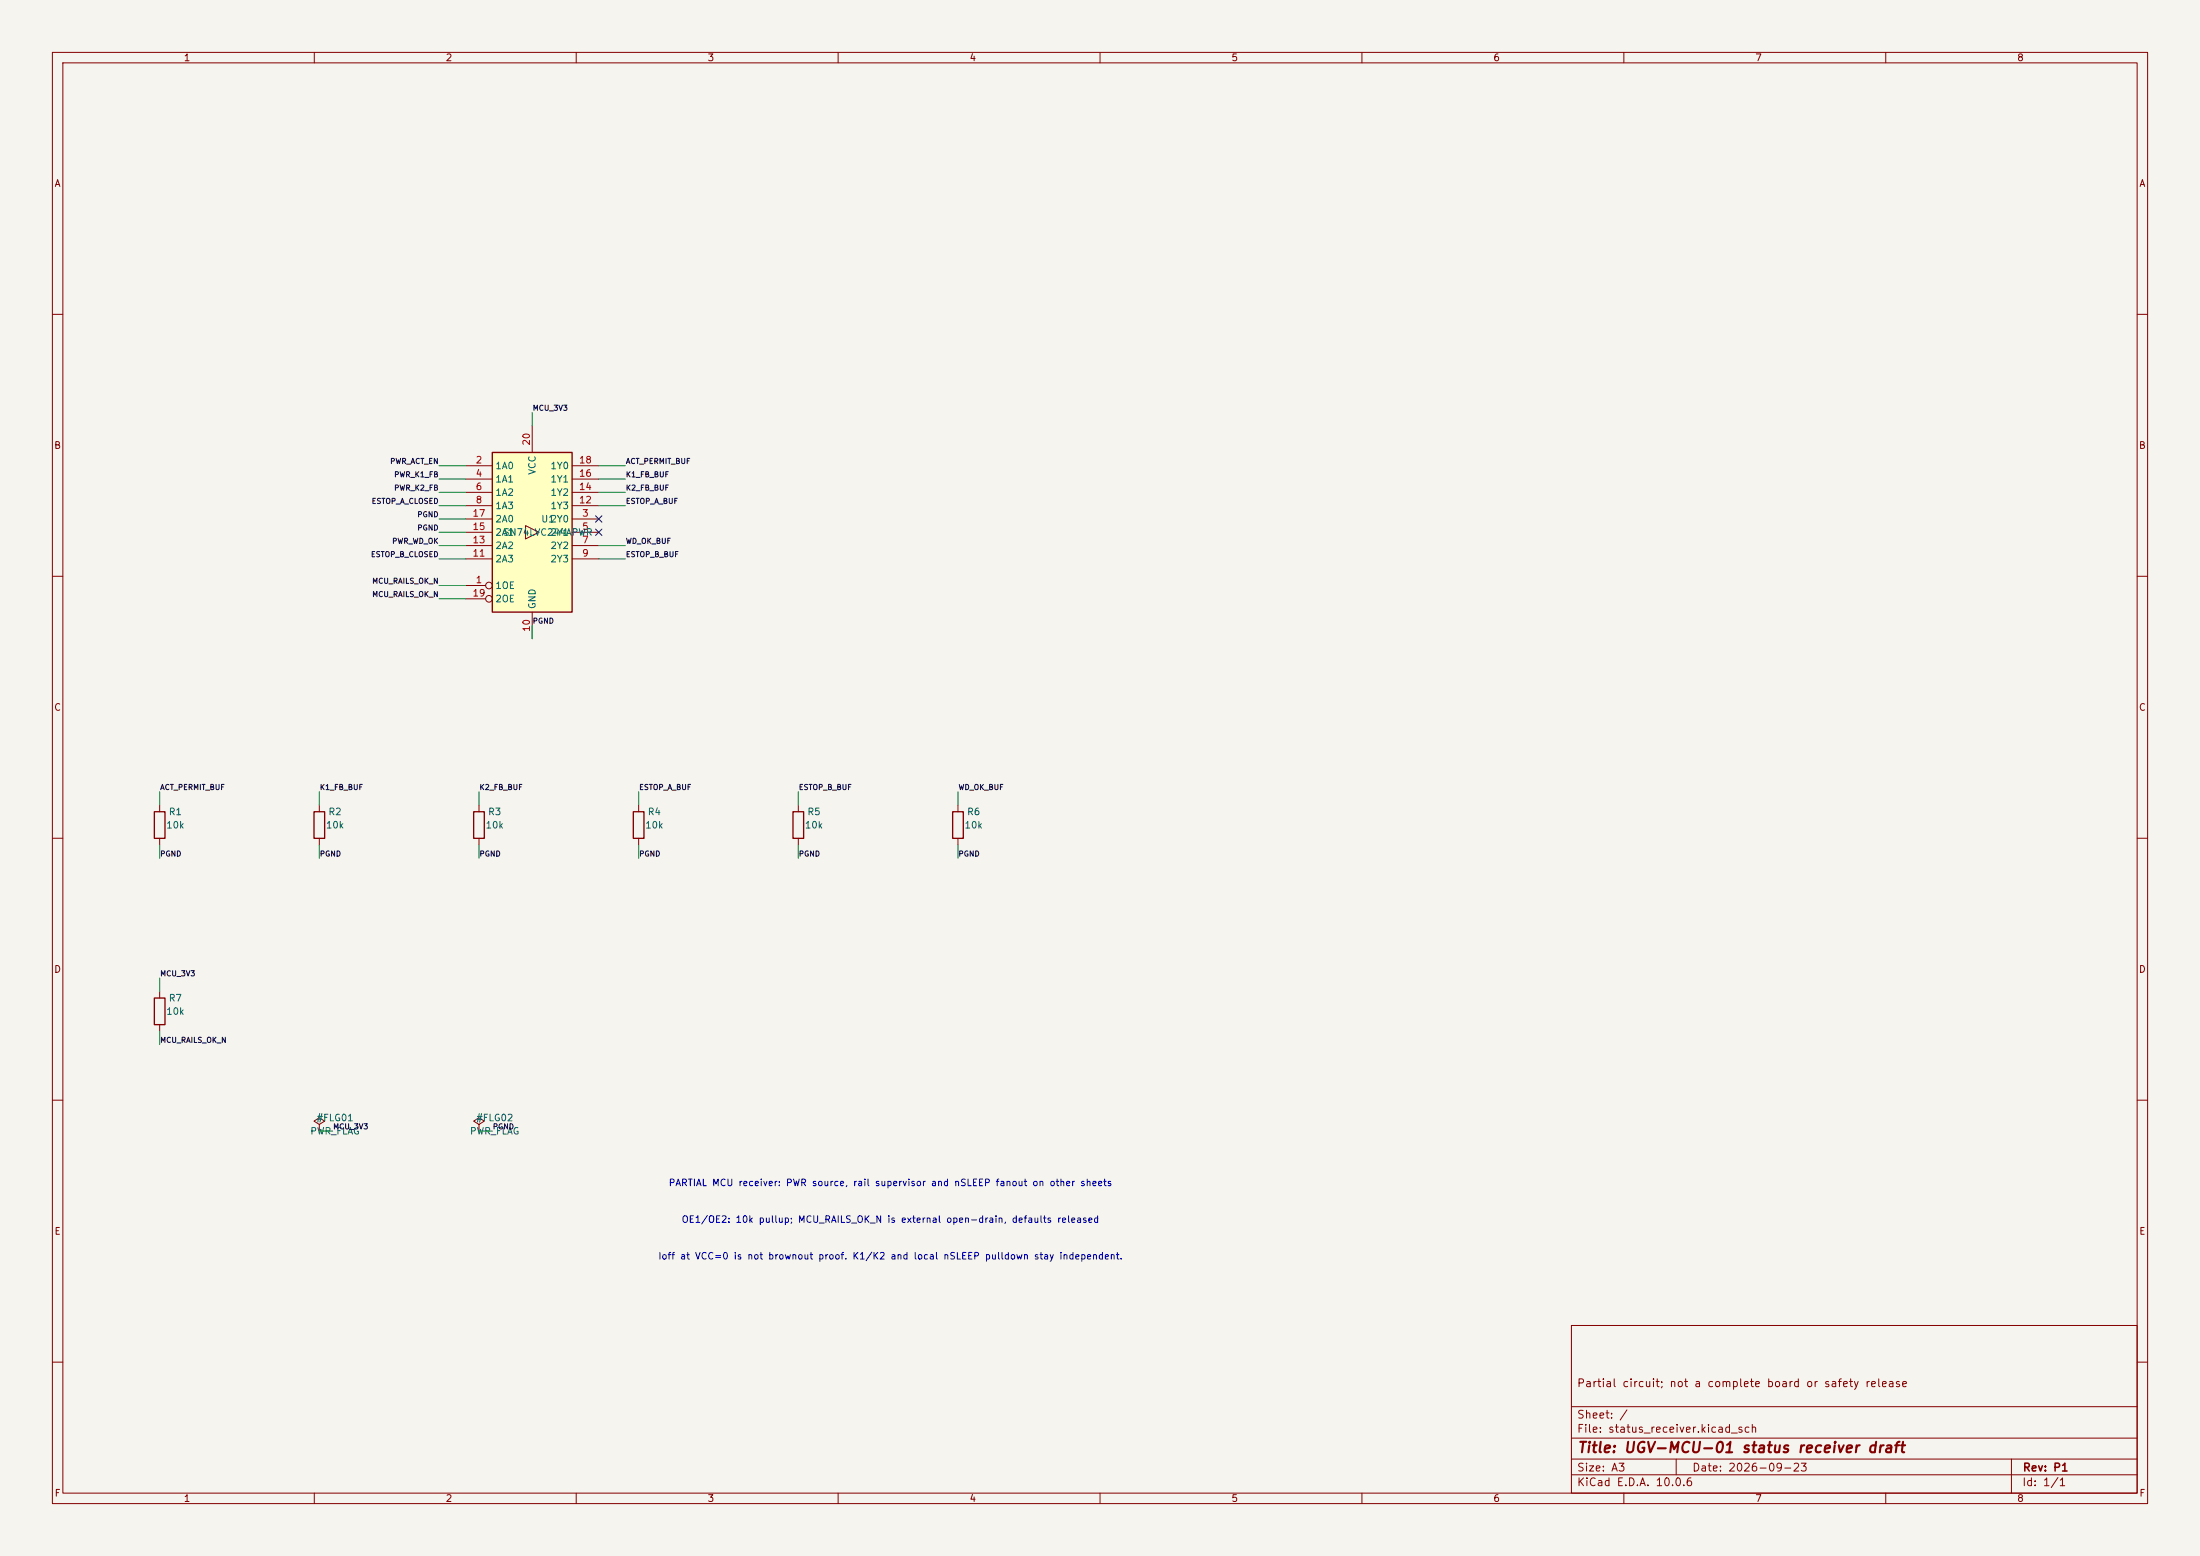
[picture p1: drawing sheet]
(kicad_sch
 (version 20250114) (generator "eeschema") (generator_version "10.0") (paper "A3")
 (title_block (title "UGV-MCU-01 status receiver draft") (date "2026-09-23") (rev "P1")
  (comment 1 "Partial circuit; not a complete board or safety release"))
 (lib_symbols
(symbol "UGV:SN74LVC244APWR"
  (exclude_from_sim no)
  (in_bom yes)
  (on_board yes)
  (in_pos_files yes)
  (duplicate_pin_numbers_are_jumpers no)
  (property "Reference" "U" (at -7.62 16.51 0) (show_name no) (do_not_autoplace no) (effects (font (size 1.27 1.27))))
  (property "Value" "SN74LVC244APWR" (at -7.62 -16.51 0) (show_name no) (do_not_autoplace no) (effects (font (size 1.27 1.27))))
  (property "Footprint" "" (at 0 0 0) (show_name no) (do_not_autoplace no) (hide yes) (effects (font (size 1.27 1.27))))
  (property "Datasheet" "https://www.ti.com/lit/ds/symlink/sn74lvc244a.pdf" (at 0 0 0) (show_name no) (do_not_autoplace no) (hide yes) (effects (font (size 1.27 1.27))))
  (property "Description" "8-bit Buffer/Line Driver 3-state" (at 0 0 0) (show_name no) (do_not_autoplace no) (hide yes) (effects (font (size 1.27 1.27))))
  (symbol "SN74LVC244APWR_1_0"
   (polyline (pts (xy 1.27 0) (xy -1.27 1.27) (xy -1.27 -1.27) (xy 1.27 0)) (stroke (width 0.1524) (type default)) (fill (type none)))
   (pin input inverted (at -12.7 -10.16 0) (length 5.08) (name "1OE" (effects (font (size 1.27 1.27)))) (number "1" (effects (font (size 1.27 1.27)))))
   (pin input line (at -12.7 12.7 0) (length 5.08) (name "1A0" (effects (font (size 1.27 1.27)))) (number "2" (effects (font (size 1.27 1.27)))))
   (pin tri_state line (at 12.7 2.54 180) (length 5.08) (name "2Y0" (effects (font (size 1.27 1.27)))) (number "3" (effects (font (size 1.27 1.27)))))
   (pin input line (at -12.7 10.16 0) (length 5.08) (name "1A1" (effects (font (size 1.27 1.27)))) (number "4" (effects (font (size 1.27 1.27)))))
   (pin tri_state line (at 12.7 0 180) (length 5.08) (name "2Y1" (effects (font (size 1.27 1.27)))) (number "5" (effects (font (size 1.27 1.27)))))
   (pin input line (at -12.7 7.62 0) (length 5.08) (name "1A2" (effects (font (size 1.27 1.27)))) (number "6" (effects (font (size 1.27 1.27)))))
   (pin tri_state line (at 12.7 -2.54 180) (length 5.08) (name "2Y2" (effects (font (size 1.27 1.27)))) (number "7" (effects (font (size 1.27 1.27)))))
   (pin input line (at -12.7 5.08 0) (length 5.08) (name "1A3" (effects (font (size 1.27 1.27)))) (number "8" (effects (font (size 1.27 1.27)))))
   (pin tri_state line (at 12.7 -5.08 180) (length 5.08) (name "2Y3" (effects (font (size 1.27 1.27)))) (number "9" (effects (font (size 1.27 1.27)))))
   (pin power_in line (at 0 -20.32 90) (length 5.08) (name "GND" (effects (font (size 1.27 1.27)))) (number "10" (effects (font (size 1.27 1.27)))))
   (pin input line (at -12.7 -5.08 0) (length 5.08) (name "2A3" (effects (font (size 1.27 1.27)))) (number "11" (effects (font (size 1.27 1.27)))))
   (pin tri_state line (at 12.7 5.08 180) (length 5.08) (name "1Y3" (effects (font (size 1.27 1.27)))) (number "12" (effects (font (size 1.27 1.27)))))
   (pin input line (at -12.7 -2.54 0) (length 5.08) (name "2A2" (effects (font (size 1.27 1.27)))) (number "13" (effects (font (size 1.27 1.27)))))
   (pin tri_state line (at 12.7 7.62 180) (length 5.08) (name "1Y2" (effects (font (size 1.27 1.27)))) (number "14" (effects (font (size 1.27 1.27)))))
   (pin input line (at -12.7 0 0) (length 5.08) (name "2A1" (effects (font (size 1.27 1.27)))) (number "15" (effects (font (size 1.27 1.27)))))
   (pin tri_state line (at 12.7 10.16 180) (length 5.08) (name "1Y1" (effects (font (size 1.27 1.27)))) (number "16" (effects (font (size 1.27 1.27)))))
   (pin input line (at -12.7 2.54 0) (length 5.08) (name "2A0" (effects (font (size 1.27 1.27)))) (number "17" (effects (font (size 1.27 1.27)))))
   (pin tri_state line (at 12.7 12.7 180) (length 5.08) (name "1Y0" (effects (font (size 1.27 1.27)))) (number "18" (effects (font (size 1.27 1.27)))))
   (pin input inverted (at -12.7 -12.7 0) (length 5.08) (name "2OE" (effects (font (size 1.27 1.27)))) (number "19" (effects (font (size 1.27 1.27)))))
   (pin power_in line (at 0 20.32 270) (length 5.08) (name "VCC" (effects (font (size 1.27 1.27)))) (number "20" (effects (font (size 1.27 1.27))))))
  (symbol "SN74LVC244APWR_1_1"
   (rectangle (start -7.62 15.24) (end 7.62 -15.24) (stroke (width 0.254) (type default)) (fill (type background))))
  (embedded_fonts no))
(symbol "Device:R"
  (pin_numbers (hide yes))
  (pin_names
   (offset 0))
  (exclude_from_sim no)
  (in_bom yes)
  (on_board yes)
  (in_pos_files yes)
  (duplicate_pin_numbers_are_jumpers no)
  (property "Reference" "R" (at 2.032 0 90) (show_name no) (do_not_autoplace no) (effects (font (size 1.27 1.27))))
  (property "Value" "R" (at 0 0 90) (show_name no) (do_not_autoplace no) (effects (font (size 1.27 1.27))))
  (property "Footprint" "" (at -1.778 0 90) (show_name no) (do_not_autoplace no) (hide yes) (effects (font (size 1.27 1.27))))
  (property "Datasheet" "" (at 0 0 0) (show_name no) (do_not_autoplace no) (hide yes) (effects (font (size 1.27 1.27))))
  (property "Description" "Resistor" (at 0 0 0) (show_name no) (do_not_autoplace no) (hide yes) (effects (font (size 1.27 1.27))))
  (symbol "R_0_1"
   (rectangle (start -1.016 -2.54) (end 1.016 2.54) (stroke (width 0.254) (type default)) (fill (type none))))
  (symbol "R_1_1"
   (pin passive line (at 0 3.81 270) (length 1.27) (name "" (effects (font (size 1.27 1.27)))) (number "1" (effects (font (size 1.27 1.27)))))
   (pin passive line (at 0 -3.81 90) (length 1.27) (name "" (effects (font (size 1.27 1.27)))) (number "2" (effects (font (size 1.27 1.27))))))
  (embedded_fonts no))
(symbol "power:PWR_FLAG"
  (power global)
  (pin_numbers (hide yes))
  (pin_names
   (offset 0) (hide yes))
  (exclude_from_sim no)
  (in_bom yes)
  (on_board yes)
  (in_pos_files yes)
  (duplicate_pin_numbers_are_jumpers no)
  (property "Reference" "#FLG" (at 0 1.905 0) (show_name no) (do_not_autoplace no) (hide yes) (effects (font (size 1.27 1.27))))
  (property "Value" "PWR_FLAG" (at 0 3.81 0) (show_name no) (do_not_autoplace no) (effects (font (size 1.27 1.27))))
  (property "Footprint" "" (at 0 0 0) (show_name no) (do_not_autoplace no) (hide yes) (effects (font (size 1.27 1.27))))
  (property "Datasheet" "" (at 0 0 0) (show_name no) (do_not_autoplace no) (hide yes) (effects (font (size 1.27 1.27))))
  (property "Description" "Special symbol for telling ERC where power comes from" (at 0 0 0) (show_name no) (do_not_autoplace no) (hide yes) (effects (font (size 1.27 1.27))))
  (symbol "PWR_FLAG_0_0"
   (pin power_out line (at 0 0 90) (length 0) (name "" (effects (font (size 1.27 1.27)))) (number "1" (effects (font (size 1.27 1.27))))))
  (symbol "PWR_FLAG_0_1"
   (polyline (pts (xy 0 0) (xy 0 1.27) (xy -1.016 1.905) (xy 0 2.54) (xy 1.016 1.905) (xy 0 1.27)) (stroke (width 0) (type default)) (fill (type none))))
  (embedded_fonts no)))
 (symbol
  (lib_id "UGV:SN74LVC244APWR") (at 101.6 101.6 0) (unit 1) (exclude_from_sim no) (in_bom yes) (on_board yes) (dnp no)
  (property "Reference" "U1" (at 104.6 99.06 0) (effects (font (size 1.27 1.27))))
  (property "Value" "SN74LVC244APWR" (at 104.6 101.6 0) (effects (font (size 1.27 1.27))))
  (property "Footprint" "Package_SO:TSSOP-20_4.4x6.5mm_P0.65mm" (at 101.6 101.6 0) (effects (font (size 1.27 1.27)) (hide yes))) (pin "1") (pin "2") (pin "3") (pin "4") (pin "5") (pin "6") (pin "7") (pin "8") (pin "9") (pin "10") (pin "11") (pin "12") (pin "13") (pin "14") (pin "15") (pin "16") (pin "17") (pin "18") (pin "19") (pin "20"))
 (wire (pts (xy 88.9 88.9) (xy 83.82 88.9)) (stroke (width 0) (type default)))
 (label "PWR_ACT_EN" (at 83.82 88.9 0) (effects (font (size 1 1)) (justify right bottom)))
 (wire (pts (xy 88.9 91.44) (xy 83.82 91.44)) (stroke (width 0) (type default)))
 (label "PWR_K1_FB" (at 83.82 91.44 0) (effects (font (size 1 1)) (justify right bottom)))
 (wire (pts (xy 88.9 93.98) (xy 83.82 93.98)) (stroke (width 0) (type default)))
 (label "PWR_K2_FB" (at 83.82 93.98 0) (effects (font (size 1 1)) (justify right bottom)))
 (wire (pts (xy 88.9 96.52) (xy 83.82 96.52)) (stroke (width 0) (type default)))
 (label "ESTOP_A_CLOSED" (at 83.82 96.52 0) (effects (font (size 1 1)) (justify right bottom)))
 (wire (pts (xy 88.9 106.68) (xy 83.82 106.68)) (stroke (width 0) (type default)))
 (label "ESTOP_B_CLOSED" (at 83.82 106.68 0) (effects (font (size 1 1)) (justify right bottom)))
 (wire (pts (xy 88.9 104.14) (xy 83.82 104.14)) (stroke (width 0) (type default)))
 (label "PWR_WD_OK" (at 83.82 104.14 0) (effects (font (size 1 1)) (justify right bottom)))
 (wire (pts (xy 114.3 88.9) (xy 119.38 88.9)) (stroke (width 0) (type default)))
 (label "ACT_PERMIT_BUF" (at 119.38 88.9 0) (effects (font (size 1 1)) (justify left bottom)))
 (wire (pts (xy 114.3 91.44) (xy 119.38 91.44)) (stroke (width 0) (type default)))
 (label "K1_FB_BUF" (at 119.38 91.44 0) (effects (font (size 1 1)) (justify left bottom)))
 (wire (pts (xy 114.3 93.98) (xy 119.38 93.98)) (stroke (width 0) (type default)))
 (label "K2_FB_BUF" (at 119.38 93.98 0) (effects (font (size 1 1)) (justify left bottom)))
 (wire (pts (xy 114.3 96.52) (xy 119.38 96.52)) (stroke (width 0) (type default)))
 (label "ESTOP_A_BUF" (at 119.38 96.52 0) (effects (font (size 1 1)) (justify left bottom)))
 (wire (pts (xy 114.3 106.68) (xy 119.38 106.68)) (stroke (width 0) (type default)))
 (label "ESTOP_B_BUF" (at 119.38 106.68 0) (effects (font (size 1 1)) (justify left bottom)))
 (wire (pts (xy 114.3 104.14) (xy 119.38 104.14)) (stroke (width 0) (type default)))
 (label "WD_OK_BUF" (at 119.38 104.14 0) (effects (font (size 1 1)) (justify left bottom)))
 (wire (pts (xy 88.9 111.76) (xy 83.82 111.76)) (stroke (width 0) (type default)))
 (label "MCU_RAILS_OK_N" (at 83.82 111.76 0) (effects (font (size 1 1)) (justify right bottom)))
 (wire (pts (xy 88.9 114.3) (xy 83.82 114.3)) (stroke (width 0) (type default)))
 (label "MCU_RAILS_OK_N" (at 83.82 114.3 0) (effects (font (size 1 1)) (justify right bottom)))
 (wire (pts (xy 88.9 101.6) (xy 83.82 101.6)) (stroke (width 0) (type default)))
 (label "PGND" (at 83.82 101.6 0) (effects (font (size 1 1)) (justify right bottom)))
 (wire (pts (xy 88.9 99.06) (xy 83.82 99.06)) (stroke (width 0) (type default)))
 (label "PGND" (at 83.82 99.06 0) (effects (font (size 1 1)) (justify right bottom)))
 (wire (pts (xy 101.6 81.28) (xy 101.6 78.74)) (stroke (width 0) (type default)))
 (label "MCU_3V3" (at 101.6 78.74 0) (effects (font (size 1 1)) (justify left bottom)))
 (wire (pts (xy 101.6 121.92) (xy 101.6 119.38)) (stroke (width 0) (type default)))
 (label "PGND" (at 101.6 119.38 0) (effects (font (size 1 1)) (justify left bottom)))
 (no_connect (at 114.3 99.06))
 (no_connect (at 114.3 101.6))
 (symbol
  (lib_id "Device:R") (at 30.48 157.48 0) (unit 1) (exclude_from_sim no) (in_bom yes) (on_board yes) (dnp no)
  (property "Reference" "R1" (at 33.48 154.94 0) (effects (font (size 1.27 1.27))))
  (property "Value" "10k" (at 33.48 157.48 0) (effects (font (size 1.27 1.27))))
  (property "Footprint" "Resistor_SMD:R_0603_1608Metric" (at 30.48 157.48 0) (effects (font (size 1.27 1.27)) (hide yes))) (pin "1") (pin "2"))
 (wire (pts (xy 30.48 153.67) (xy 30.48 151.13)) (stroke (width 0) (type default)))
 (label "ACT_PERMIT_BUF" (at 30.48 151.13 0) (effects (font (size 1 1)) (justify left bottom)))
 (wire (pts (xy 30.48 161.29) (xy 30.48 163.83)) (stroke (width 0) (type default)))
 (label "PGND" (at 30.48 163.83 0) (effects (font (size 1 1)) (justify left bottom)))
 (symbol
  (lib_id "Device:R") (at 60.96 157.48 0) (unit 1) (exclude_from_sim no) (in_bom yes) (on_board yes) (dnp no)
  (property "Reference" "R2" (at 63.96 154.94 0) (effects (font (size 1.27 1.27))))
  (property "Value" "10k" (at 63.96 157.48 0) (effects (font (size 1.27 1.27))))
  (property "Footprint" "Resistor_SMD:R_0603_1608Metric" (at 60.96 157.48 0) (effects (font (size 1.27 1.27)) (hide yes))) (pin "1") (pin "2"))
 (wire (pts (xy 60.96 153.67) (xy 60.96 151.13)) (stroke (width 0) (type default)))
 (label "K1_FB_BUF" (at 60.96 151.13 0) (effects (font (size 1 1)) (justify left bottom)))
 (wire (pts (xy 60.96 161.29) (xy 60.96 163.83)) (stroke (width 0) (type default)))
 (label "PGND" (at 60.96 163.83 0) (effects (font (size 1 1)) (justify left bottom)))
 (symbol
  (lib_id "Device:R") (at 91.44 157.48 0) (unit 1) (exclude_from_sim no) (in_bom yes) (on_board yes) (dnp no)
  (property "Reference" "R3" (at 94.44 154.94 0) (effects (font (size 1.27 1.27))))
  (property "Value" "10k" (at 94.44 157.48 0) (effects (font (size 1.27 1.27))))
  (property "Footprint" "Resistor_SMD:R_0603_1608Metric" (at 91.44 157.48 0) (effects (font (size 1.27 1.27)) (hide yes))) (pin "1") (pin "2"))
 (wire (pts (xy 91.44 153.67) (xy 91.44 151.13)) (stroke (width 0) (type default)))
 (label "K2_FB_BUF" (at 91.44 151.13 0) (effects (font (size 1 1)) (justify left bottom)))
 (wire (pts (xy 91.44 161.29) (xy 91.44 163.83)) (stroke (width 0) (type default)))
 (label "PGND" (at 91.44 163.83 0) (effects (font (size 1 1)) (justify left bottom)))
 (symbol
  (lib_id "Device:R") (at 121.92 157.48 0) (unit 1) (exclude_from_sim no) (in_bom yes) (on_board yes) (dnp no)
  (property "Reference" "R4" (at 124.92 154.94 0) (effects (font (size 1.27 1.27))))
  (property "Value" "10k" (at 124.92 157.48 0) (effects (font (size 1.27 1.27))))
  (property "Footprint" "Resistor_SMD:R_0603_1608Metric" (at 121.92 157.48 0) (effects (font (size 1.27 1.27)) (hide yes))) (pin "1") (pin "2"))
 (wire (pts (xy 121.92 153.67) (xy 121.92 151.13)) (stroke (width 0) (type default)))
 (label "ESTOP_A_BUF" (at 121.92 151.13 0) (effects (font (size 1 1)) (justify left bottom)))
 (wire (pts (xy 121.92 161.29) (xy 121.92 163.83)) (stroke (width 0) (type default)))
 (label "PGND" (at 121.92 163.83 0) (effects (font (size 1 1)) (justify left bottom)))
 (symbol
  (lib_id "Device:R") (at 152.4 157.48 0) (unit 1) (exclude_from_sim no) (in_bom yes) (on_board yes) (dnp no)
  (property "Reference" "R5" (at 155.4 154.94 0) (effects (font (size 1.27 1.27))))
  (property "Value" "10k" (at 155.4 157.48 0) (effects (font (size 1.27 1.27))))
  (property "Footprint" "Resistor_SMD:R_0603_1608Metric" (at 152.4 157.48 0) (effects (font (size 1.27 1.27)) (hide yes))) (pin "1") (pin "2"))
 (wire (pts (xy 152.4 153.67) (xy 152.4 151.13)) (stroke (width 0) (type default)))
 (label "ESTOP_B_BUF" (at 152.4 151.13 0) (effects (font (size 1 1)) (justify left bottom)))
 (wire (pts (xy 152.4 161.29) (xy 152.4 163.83)) (stroke (width 0) (type default)))
 (label "PGND" (at 152.4 163.83 0) (effects (font (size 1 1)) (justify left bottom)))
 (symbol
  (lib_id "Device:R") (at 182.88 157.48 0) (unit 1) (exclude_from_sim no) (in_bom yes) (on_board yes) (dnp no)
  (property "Reference" "R6" (at 185.88 154.94 0) (effects (font (size 1.27 1.27))))
  (property "Value" "10k" (at 185.88 157.48 0) (effects (font (size 1.27 1.27))))
  (property "Footprint" "Resistor_SMD:R_0603_1608Metric" (at 182.88 157.48 0) (effects (font (size 1.27 1.27)) (hide yes))) (pin "1") (pin "2"))
 (wire (pts (xy 182.88 153.67) (xy 182.88 151.13)) (stroke (width 0) (type default)))
 (label "WD_OK_BUF" (at 182.88 151.13 0) (effects (font (size 1 1)) (justify left bottom)))
 (wire (pts (xy 182.88 161.29) (xy 182.88 163.83)) (stroke (width 0) (type default)))
 (label "PGND" (at 182.88 163.83 0) (effects (font (size 1 1)) (justify left bottom)))
 (symbol
  (lib_id "Device:R") (at 30.48 193.04 0) (unit 1) (exclude_from_sim no) (in_bom yes) (on_board yes) (dnp no)
  (property "Reference" "R7" (at 33.48 190.5 0) (effects (font (size 1.27 1.27))))
  (property "Value" "10k" (at 33.48 193.04 0) (effects (font (size 1.27 1.27))))
  (property "Footprint" "Resistor_SMD:R_0603_1608Metric" (at 30.48 193.04 0) (effects (font (size 1.27 1.27)) (hide yes))) (pin "1") (pin "2"))
 (wire (pts (xy 30.48 189.23) (xy 30.48 186.69)) (stroke (width 0) (type default)))
 (label "MCU_3V3" (at 30.48 186.69 0) (effects (font (size 1 1)) (justify left bottom)))
 (wire (pts (xy 30.48 196.85) (xy 30.48 199.39)) (stroke (width 0) (type default)))
 (label "MCU_RAILS_OK_N" (at 30.48 199.39 0) (effects (font (size 1 1)) (justify left bottom)))
 (symbol
  (lib_id "power:PWR_FLAG") (at 60.96 215.9 0) (unit 1) (exclude_from_sim no) (in_bom no) (on_board no) (dnp no)
  (property "Reference" "#FLG01" (at 63.96 213.36 0) (effects (font (size 1.27 1.27))))
  (property "Value" "PWR_FLAG" (at 63.96 215.9 0) (effects (font (size 1.27 1.27))))
  (property "Footprint" "" (at 60.96 215.9 0) (effects (font (size 1.27 1.27)) (hide yes))) (pin "1"))
 (wire (pts (xy 60.96 215.9) (xy 63.5 215.9)) (stroke (width 0) (type default)))
 (label "MCU_3V3" (at 63.5 215.9 0) (effects (font (size 1 1)) (justify left bottom)))
 (symbol
  (lib_id "power:PWR_FLAG") (at 91.44 215.9 0) (unit 1) (exclude_from_sim no) (in_bom no) (on_board no) (dnp no)
  (property "Reference" "#FLG02" (at 94.44 213.36 0) (effects (font (size 1.27 1.27))))
  (property "Value" "PWR_FLAG" (at 94.44 215.9 0) (effects (font (size 1.27 1.27))))
  (property "Footprint" "" (at 91.44 215.9 0) (effects (font (size 1.27 1.27)) (hide yes))) (pin "1"))
 (wire (pts (xy 91.44 215.9) (xy 93.98 215.9)) (stroke (width 0) (type default)))
 (label "PGND" (at 93.98 215.9 0) (effects (font (size 1 1)) (justify left bottom)))
 (text "PARTIAL MCU receiver: PWR source, rail supervisor and nSLEEP fanout on other sheets" (exclude_from_sim no) (at 170 226 0) (effects (font (size 1.27 1.27))))
 (text "OE1/OE2: 10k pullup; MCU_RAILS_OK_N is external open-drain, defaults released" (exclude_from_sim no) (at 170 233 0) (effects (font (size 1.27 1.27))))
 (text "Ioff at VCC=0 is not brownout proof. K1/K2 and local nSLEEP pulldown stay independent." (exclude_from_sim no) (at 170 240 0) (effects (font (size 1.27 1.27))))
 (sheet_instances (path "" (page "1")))
 (embedded_fonts no))
